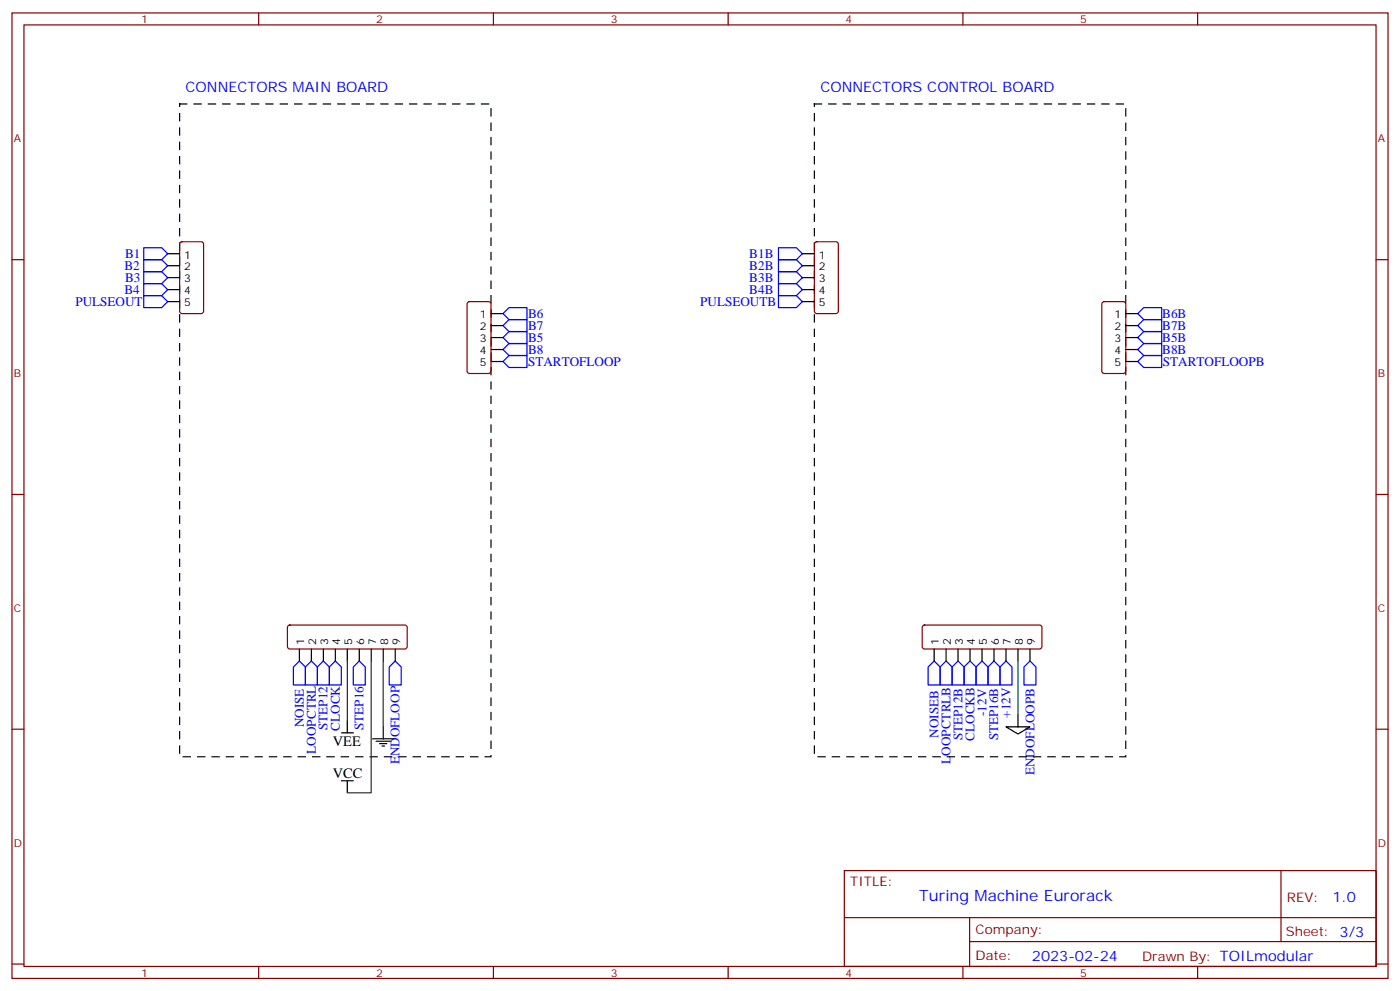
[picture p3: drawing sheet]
<svg xmlns="http://www.w3.org/2000/svg" width="412mm" height="292mm" viewBox="0 0 412 292" stroke-linecap="round" stroke-linejoin="round" font-family="sans-serif">
<g fill="none" stroke="#870000" stroke-width=".35">
<path d="M3.5 3.8h405.4v284.3h-405.4zM7.1 7.3h398.2v277.3h-398.2zM76.2 3.8v3.5M145.3 3.8v3.5M214.5 3.8v3.5M283.6 3.8v3.5M352.8 3.8v3.5M3.5 76.5h3.6M53.2 71.4l.4-.2h5.7l.6 .4 .1 20.1-.5 .6-5.9 .1-.6-.5-.1-20zM240.1 71.4l.5-.2h5.6l.7 .4v20.1l-.4 .6-5.9 .1-.7-.5v-20zM405.3 76.5h3.6M137.8 89l.5-.2h5.6l.7 .5v20l-.4 .6-5.9 .1-.7-.5v-20z"/>
<path d="M324.8 89l.5-.2h5.6l.7 .5v20l-.5 .6-5.8 .1-.7-.5v-20zM3.5 145.6h3.6M405.3 145.6h3.6M84.9 184.3l.5-.2h33.8l.5 .2 .2 .5v5.6l-.2 .5-.5 .2h-33.8l-.5-.2-.2-.5v-5.6zM271.9 184.3l.4-.2h33.9l.5 .2 .2 .5v5.6l-.2 .5-.5 .2h-33.9l-.5-.2-.2-.5v-5.6zM3.5 214.8h3.6M405.3 214.8h3.6M248.7 256.4h156.6v28.2h-156.6zM377.3 256.4v20.9M248.7 270.2h156.5M285.6 277.3h119.6M285.6 270.2v14.2"/>
<path d="M3.5 283.9h3.6M76.2 284.6v3.5M145.3 284.6v3.5M214.5 284.6v3.5M283.6 284.6v3.5M352.8 284.6v3.5M405.3 283.9h3.6"/>
</g>
<path d="M52.9 30.6h91.7v192.3h-91.7zM239.9 30.6h91.7v192.3h-91.7z" fill="none" stroke="#000" stroke-width=".35" stroke-dasharray="2.1 2.1"/>
<g fill="none" stroke="#00f" stroke-width=".35">
<path d="M42.3 76.5h5.3l1.8 1.7-1.8 1.8h-5.3zM42.3 73h5.3l1.8 1.7-1.8 1.8h-5.3zM229.3 76.5h5.3l1.8 1.7-1.8 1.8h-5.3zM229.3 73h5.3l1.8 1.7-1.8 1.8h-5.3zM42.3 87.1h5.3l1.8 1.7-1.8 1.8h-5.3zM42.3 83.5h5.3l1.8 1.8-1.8 1.8h-5.3zM42.3 80h5.3l1.8 1.8-1.8 1.7h-5.3zM148.2 95.9l1.7-1.8h5.3v3.5h-5.3zM148.2 92.4l1.7-1.8h5.3v3.5h-5.3zM148.2 99.4l1.7-1.8h5.3v3.6h-5.3zM229.3 87.1h5.3l1.8 1.7-1.8 1.8h-5.3zM229.3 83.5h5.3l1.8 1.8-1.8 1.8h-5.3z"/>
<path d="M229.3 80h5.3l1.8 1.8-1.8 1.7h-5.3zM335.1 95.9l1.8-1.8h5.3v3.5h-5.3zM335.1 92.4l1.8-1.8h5.3v3.5h-5.3zM335.1 99.4l1.8-1.8h5.3v3.6h-5.3zM148.2 106.5l1.7-1.8h5.3v3.5h-5.3zM148.2 102.9l1.7-1.7h5.3v3.5h-5.3zM335.1 106.5l1.8-1.8h5.3v3.5h-5.3zM335.1 102.9l1.8-1.7h5.3v3.5h-5.3zM88.2 194.7l1.8 1.7v5.3h-3.6v-5.3zM91.7 194.7l1.8 1.7v5.3h-3.5v-5.3zM95.2 194.7l1.8 1.7v5.3h-3.5v-5.3zM98.8 194.7l1.7 1.7v5.3h-3.5v-5.3z"/>
<path d="M105.8 194.7l1.8 1.7v5.3h-3.5v-5.3zM116.4 194.7l1.8 1.7v5.3h-3.5v-5.3zM275.2 194.7l1.7 1.7v5.3h-3.5v-5.3zM278.7 194.7l1.8 1.7v5.3h-3.6v-5.3zM282.2 194.7l1.8 1.7v5.3h-3.5v-5.3zM285.8 194.7l1.7 1.7v5.3h-3.5v-5.3zM287.5 196.4l1.8-1.7 1.7 1.7v5.3h-3.5zM292.8 194.7l1.8 1.7v5.3h-3.6v-5.3zM294.6 196.4l1.7-1.7 1.8 1.7v5.3h-3.5zM303.4 194.7l1.8 1.7v5.3h-3.6v-5.3z"/>
</g>
<g fill="none" stroke="#000" stroke-width=".35">
<path d="M49.4 74.7h3.5M49.4 78.2h3.5M236.4 74.7h3.5M236.4 78.2h3.5M49.4 81.8h3.5M49.4 85.3h3.5M49.4 88.8h3.5M144.6 92.4h3.6M144.6 95.9h3.6M144.6 99.4h3.6M236.4 81.8h3.5M236.4 85.3h3.5"/>
<path d="M236.4 88.8h3.5M331.6 92.4h3.5M331.6 95.9h3.5M331.6 99.4h3.5M144.6 102.9h3.6M144.6 106.5h3.6M331.6 102.9h3.5M331.6 106.5h3.5M88.2 191.1v3.6M91.7 191.1v3.6M95.2 191.1v3.6M98.8 191.1v3.6"/>
<path d="M102.3 191.1v3.6M105.8 191.1v3.6M109.4 191.1v3.6M112.9 191.1v3.6M116.4 191.1v3.6M275.2 191.1v3.6M278.7 191.1v3.6M282.2 191.1v3.6M285.8 191.1v3.6M289.3 191.1v3.6M292.8 191.1v3.6M296.3 191.1v3.6"/>
<path d="M299.9 191.1v3.6M303.4 191.1v3.6M100.5 215.8h3.6M102.3 212.3v3.5M109.7 217.6h6.4M110.8 218.3h4.2M111.8 219h2.1M112.5 219.7h.7M112.9 214.1v3.5M296.3 214.1h7.1l-3.5 2.1zM299.9 210.5v3.6M100.5 229.9h3.6"/>
<path d="M102.3 229.9v3.6"/>
</g>
<path d="M102.3 194.7v17.6M109.4 194.7v38.8h-7.1M112.9 194.7v19.4M299.9 194.7v15.8" fill="none" stroke="#008700" stroke-width=".35"/>
<text font-size="4.6" fill="#00f" x="270.8" y="265.4">Turing Machine Eurorack</text>
<g font-size="4.2" fill="#00f">
<text x="54.7" y="27.1">CONNECTORS MAIN BOARD</text>
<text x="241.7" y="27.1">CONNECTORS CONTROL BOARD</text>
<text x="392.5" y="265.7">1.0</text>
<text x="304" y="283">2023-02-24</text>
</g>
<g font-size="4.2">
<text x="98.1" y="219.7">VEE</text>
<text x="98.1" y="229.2">VCC</text>
</g>
<g font-size="3.9" fill="#00f">
<text x="36.8" y="76">B1</text>
<text x="220.7" y="76">B1B</text>
<text x="36.7" y="79.6">B2</text>
<text x="36.8" y="83.1">B3</text>
<text x="220.7" y="83.1">B3B</text>
<text x="220.7" y="79.6">B2B</text>
<text x="36.7" y="86.6">B4</text>
<text x="220.7" y="86.6">B4B</text>
<text x="22.2" y="90.1">PULSEOUT</text>
<text x="155.6" y="93.6">B6</text>
<text x="206.3" y="90.1">PULSEOUTB</text>
<text x="342.4" y="93.6">B6B</text>
<text x="155.6" y="97.2">B7</text>
<text x="155.6" y="100.7">B5</text>
<text x="342.4" y="97.2">B7B</text>
<text x="342.4" y="100.7">B5B</text>
<text x="155.5" y="107.7">STARTOFLOOP</text>
<text x="155.6" y="104.2">B8</text>
<text x="342.4" y="104.2">B8B</text>
<text x="342.5" y="107.7">STARTOFLOOPB</text>
<text x="89.5" y="214.2" transform="rotate(-90 89.5 214.2)">NOISE</text>
<text x="96.5" y="215" transform="rotate(-90 96.5 215)">STEP12</text>
<text x="100.1" y="215.2" transform="rotate(-90 100.1 215.2)">CLOCK</text>
<text x="107.1" y="215" transform="rotate(-90 107.1 215)">STEP16</text>
<text x="290.5" y="210.9" transform="rotate(-90 290.5 210.9)">-12V</text>
<text x="297.6" y="211.3" transform="rotate(-90 297.6 211.3)">+12V</text>
<text x="93" y="221.9" transform="rotate(-90 93 221.9)">LOOPCTRL</text>
<text x="276.5" y="217.2" transform="rotate(-90 276.5 217.2)">NOISEB</text>
<text x="283.5" y="218.1" transform="rotate(-90 283.5 218.1)">STEP12B</text>
<text x="287" y="218.2" transform="rotate(-90 287 218.2)">CLOCKB</text>
<text x="294.1" y="218.1" transform="rotate(-90 294.1 218.1)">STEP16B</text>
<text x="117.7" y="225.1" transform="rotate(-90 117.7 225.1)">ENDOFLOOP</text>
<text x="280" y="224.9" transform="rotate(-90 280 224.9)">LOOPCTRLB</text>
<text x="304.7" y="228.3" transform="rotate(-90 304.7 228.3)">ENDOFLOOPB</text>
</g>
<g font-size="3.9" fill="#800">
<text x="250.5" y="261">TITLE:</text>
<text x="379.1" y="265.7">REV:</text>
<text x="287.4" y="275.2">Company:</text>
<text x="378.7" y="275.8">Sheet: 3/3</text>
<text x="287.4" y="282.9">Date:</text>
<text x="336.4" y="282.9">Drawn By: TOILmodular</text>
</g>
<g font-size="3.2" fill="#800">
<text x="41.6" y="6.8">1</text>
<text x="110.8" y="6.8">2</text>
<text x="179.9" y="6.8">3</text>
<text x="249.1" y="6.8">4</text>
<text x="318.2" y="6.8">5</text>
<text x="4.1" y="41.9">A</text>
<text x="405.9" y="41.9">A</text>
<text x="4.1" y="111.1">B</text>
<text x="405.9" y="111.1">B</text>
<text x="4.1" y="180.2">C</text>
<text x="405.9" y="180.2">C</text>
<text x="4.1" y="249.3">D</text>
<text x="405.9" y="249.3">D</text>
<text x="41.6" y="287.6">1</text>
<text x="110.8" y="287.6">2</text>
<text x="179.9" y="287.6">3</text>
<text x="249.1" y="287.6">4</text>
<text x="318.2" y="287.6">5</text>
</g>
<g font-size="3.2">
<text x="54.2" y="76.1">1</text>
<text x="241.2" y="76.1">1</text>
<text x="54.2" y="79.7">2</text>
<text x="54.2" y="83.2">3</text>
<text x="241.2" y="79.7">2</text>
<text x="241.2" y="83.2">3</text>
<text x="54.2" y="86.7">4</text>
<text x="241.2" y="86.7">4</text>
<text x="54.2" y="90.2">5</text>
<text x="141.3" y="93.8">1</text>
<text x="241.2" y="90.2">5</text>
<text x="328.3" y="93.8">1</text>
<text x="141.3" y="97.3">2</text>
<text x="141.3" y="100.8">3</text>
<text x="328.3" y="97.3">2</text>
<text x="328.3" y="100.8">3</text>
<text x="141.3" y="104.4">4</text>
<text x="141.3" y="107.9">5</text>
<text x="328.3" y="104.4">4</text>
<text x="328.3" y="107.9">5</text>
<text x="89.6" y="189.8" transform="rotate(-90 89.6 189.8)">1</text>
<text x="93.1" y="189.8" transform="rotate(-90 93.1 189.8)">2</text>
<text x="96.7" y="189.8" transform="rotate(-90 96.7 189.8)">3</text>
<text x="100.2" y="189.8" transform="rotate(-90 100.2 189.8)">4</text>
<text x="103.7" y="189.8" transform="rotate(-90 103.7 189.8)">5</text>
<text x="107.2" y="189.8" transform="rotate(-90 107.2 189.8)">6</text>
<text x="110.8" y="189.8" transform="rotate(-90 110.8 189.8)">7</text>
<text x="114.3" y="189.8" transform="rotate(-90 114.3 189.8)">8</text>
<text x="117.8" y="189.8" transform="rotate(-90 117.8 189.8)">9</text>
<text x="276.6" y="189.8" transform="rotate(-90 276.6 189.8)">1</text>
<text x="280.1" y="189.8" transform="rotate(-90 280.1 189.8)">2</text>
<text x="283.6" y="189.8" transform="rotate(-90 283.6 189.8)">3</text>
<text x="287.2" y="189.8" transform="rotate(-90 287.2 189.8)">4</text>
<text x="290.7" y="189.8" transform="rotate(-90 290.7 189.8)">5</text>
<text x="294.2" y="189.8" transform="rotate(-90 294.2 189.8)">6</text>
<text x="297.7" y="189.8" transform="rotate(-90 297.7 189.8)">7</text>
<text x="301.3" y="189.8" transform="rotate(-90 301.3 189.8)">8</text>
<text x="304.8" y="189.8" transform="rotate(-90 304.8 189.8)">9</text>
</g>
</svg>
